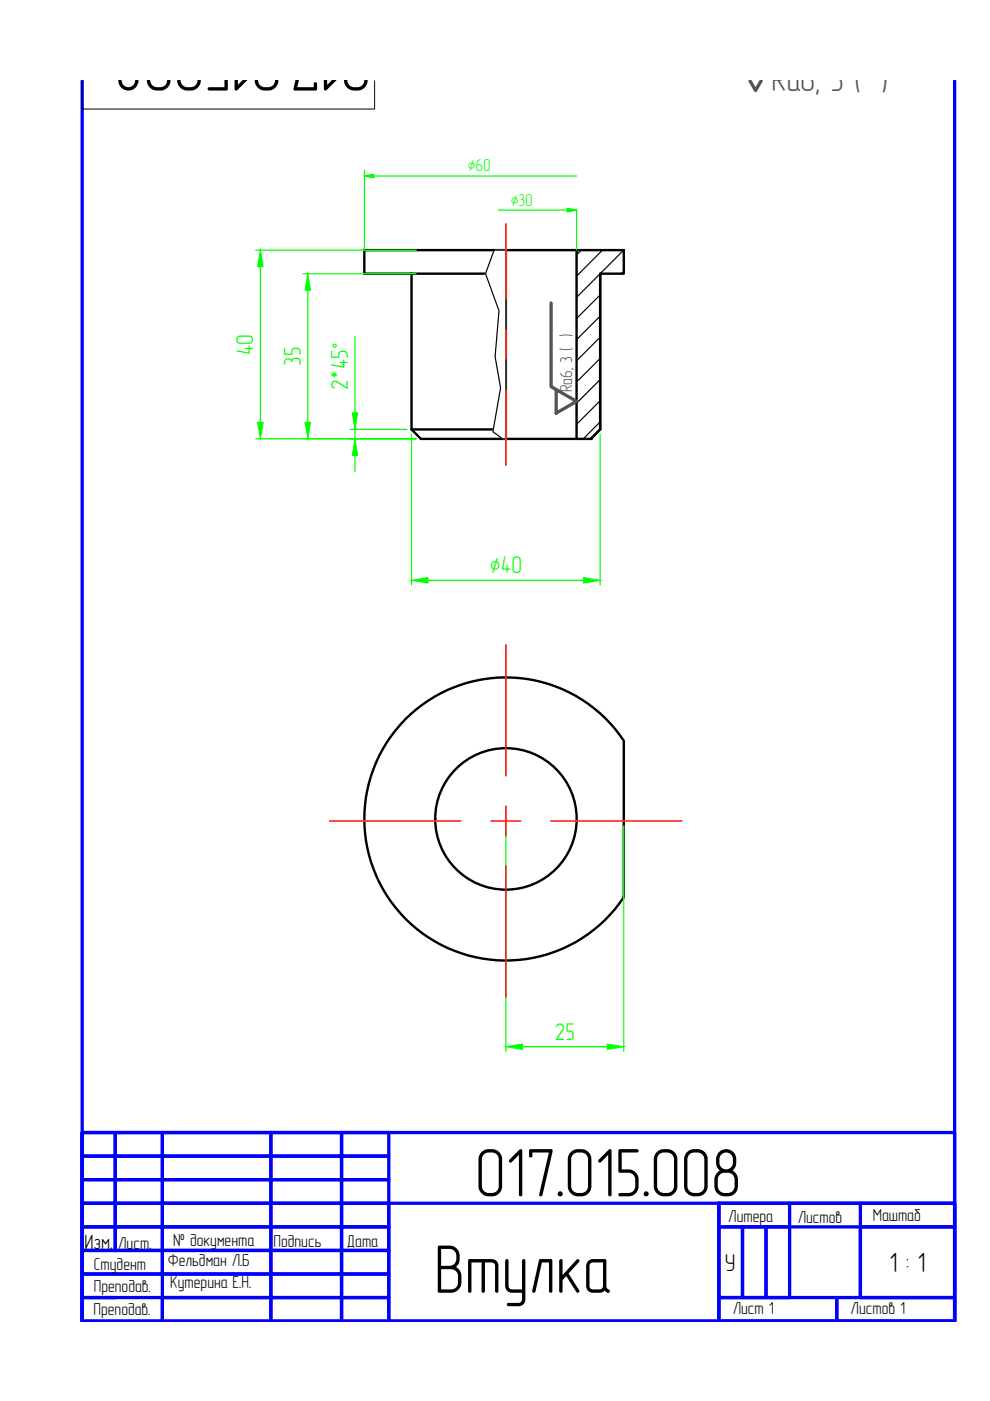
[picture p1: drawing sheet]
<svg xmlns="http://www.w3.org/2000/svg" width="210mm" height="297mm" viewBox="0 0 210 297" stroke-linecap="round" stroke-linejoin="round" font-family="sans-serif">
<g fill="none" stroke="#000" stroke-width=".51">
<path d="M87.3 58v33M107.3 53h-30.1v5h30.1M122.2 53h10.1v5h-5.1v33l-1.9 2.1h-3.1zM122.2 53h-14.9v40.1M127.3 58v33M87.3 91l1.9 2.1h18.1M87.3 91h20M107.3 93.1h14.9M127.2 91h.1M127.3 91l-2 2.1M86 152.5a30 30 0 0 1 46.3 4.5v33.2a30 30 0 0 1-44 6.7 30 30 0 0 1-2.3-44.4z"/>
<circle cx="107.3" cy="173.6" r="15"/>
</g>
<circle cx="125.3" cy="93.1" r=".25" fill="#000"/>
<!-- layer: 0 -->
<g fill="#fff" stroke="#fff" stroke-width=".21">
<path d="M107.3 53v40l-1.5-27.1z"/>
<path d="M104.5 91.5l2.1 1.5h.7zM106.1 82.2l1.2 10.8-2.8-1.5z"/>
<path d="M105.8 65.9l-.8 9.7 1.1 6.6zM105.8 65.9l1.5 27.1-1.2-10.8z"/>
<path d="M107.3 53l-1.5 12.9-2.9-7.9zM104.8 53l-1.9 5 4.4-5z"/>
</g>
<path d="M104.8 53h2.5v40h-.7l-2.1-1.5 1.6-9.3-1.1-6.6 .8-9.7-2.9-7.9z" fill="none" stroke="#000" stroke-width=".25"/>
<!-- layer: AM_5 -->
<g fill="none" stroke="#0f0" stroke-width=".25">
<path d="M54.2 53h34.1M55.2 56.5v33M64.3 58h24M65.3 61.5v28M75.3 71.4v16.1M54.2 93h34.1M74.3 91h12M75.3 91v2M75.3 96.5v3.5M87.3 92v32M127.2 92v32M90.7 123h33"/>
<path d="M107.3 175.1v47.8M132.3 175.1v47.8M110.8 221.9h18"/>
</g>
<g fill="#0f0" stroke="#0f0" stroke-width=".21">
<path d="M75.3 93l.5 3.5h-1.1z"/>
<path d="M74.7 87.5h1.1l-.5 3.5z"/>
<path d="M64.7 89.5h1.1l-.5 3.5z"/>
<path d="M65.3 58l.5 3.5h-1.1z"/>
<path d="M54.6 89.5h1.2l-.6 3.5z"/>
<path d="M55.2 53l.6 3.5h-1.2z"/>
<path d="M107.3 221.9l3.5-.6v1.2z"/>
<path d="M128.8 221.3l3.5 .6-3.5 .6z"/>
<path d="M87.3 123l3.4-.5v1.1z"/>
<path d="M123.7 122.5l3.5 .5-3.5 .6z"/>
</g>
<g fill="none" stroke="#00f" stroke-width=".7">
<path d="M17.4 17.1v263v-40h185v40M202.4 17.1v263M17.4 240.1h7v5h-7zM17.4 245.1h7v5h-7zM17.4 250.1h7v5h-7zM17.4 255.1h7v5h-7zM24.4 240.1h10v5h-10zM24.4 245.1h10v5h-10zM24.4 250.1h10v5h-10zM24.4 255.1h10v5h-10zM34.4 240.1h23v5h-23zM34.4 245.1h23v5h-23z"/>
<path d="M34.4 250.1h23v5h-23zM34.4 255.1h23v5h-23zM57.4 240.1h15v5h-15zM57.4 245.1h15v5h-15zM57.4 250.1h15v5h-15zM57.4 255.1h15v5h-15zM72.4 240.1h10v5h-10zM72.4 245.1h10v5h-10zM72.4 250.1h10v5h-10zM72.4 255.1h10v5h-10zM82.4 255.1h70v25h-70zM152.4 255.1h50v25h-50z"/>
<path d="M152.4 255.1h50v5h-50zM167.4 255.1v5M182.4 255.1v20M17.4 260.1h7v5h-7zM17.4 265.1h17v5h-17zM17.4 275.1h17v5h-17zM24.4 260.1h10v5h-10zM34.4 260.1h23v5h-23zM34.4 265.1h23v5h-23zM34.4 270.1h-17v5h7M34.4 270.1h23v5h-23zM34.4 275.1h23v5h-23z"/>
<path d="M57.4 260.1h15v5h-15zM57.4 265.1h15v5h-15zM57.4 270.1h15v5h-15zM57.4 275.1h15v5h-15zM72.4 260.1h10v5h-10zM72.4 265.1h10v5h-10zM72.4 270.1h10v5h-10zM72.4 275.1h10v5h-10zM152.4 275.1h25v5h-25zM152.4 260.1h5v15h-5zM157.4 260.1h5v15h-5zM162.4 260.1h5v15h-5z"/>
<path d="M177.4 275.1h25v5h-25zM182.4 260.1h20v15h-20zM17.4 280.1h185"/>
</g>
<path d="M107.3 47.4v16.1M107.3 69.9v6.3M107.3 82.6v16M107.3 136.7v27.8M69.9 174.1h27.8M104.1 174.1h6.3M107.3 170.9v6.3M116.8 174.1h27.8M107.3 183.6v27.8" fill="none" stroke="#f00" stroke-width=".3"/>
<path d="M77.3 37.3l1.9-.3v.7zM77.3 36.1v16.9M79.2 37.3h43M105.6 44.5h14.7M120.3 44.2l1.9 .3-1.9 .4zM122.2 44.5v8.5" fill="none" stroke="#0f0" stroke-width=".25"/>
<g fill="#0f0" stroke="#0f0" stroke-width=".21">
<path d="M77.3 37.3l1.9-.3v.3zM77.3 37.3l1.9 .4v-.4z"/>
<path d="M120.3 44.2l1.9 .3h-1.9zM120.3 44.5v.4l1.9-.4z"/>
</g>
<path d="M123.3 53l-1.1 1M127.7 53l-5.5 5.6M132.2 53l-10 10M132.3 57.5l-.6 .5M127.2 62.5l-5 5M127.2 67l-5 5M127.2 71.5l-5 5M127.2 76l-5 5M127.2 80.5l-5 5M127.2 85l-5 5M127.2 89.5l-3.5 3.5" fill="none" stroke="#000" stroke-width=".25"/>
<path d="M159 17.1l1.2 2.1 1.2-2.1M116.8 64.2v17.8l1.1 .6M117.9 82.6l4.3 2.5-4.3 2.5z" fill="none" stroke="#545454" stroke-width=".7"/>
<path d="M17.4 17.1v6h62v-6" fill="none" stroke="#000" stroke-width=".21"/>
<g font-size="14.6">
<text x="78.7" y="9.2" transform="rotate(-180 78.7 9.2)">017.015008</text>
<text x="100.7" y="253.6">017.015.008</text>
<text x="92.1" y="274.1">Втулка</text>
</g>
<text font-size="7.3" fill="#545454" x="163.6" y="19.2">Ra6, 3 ( )</text>
<text font-size="5.9" x="188.6" y="269.6">1 : 1</text>
<g font-size="5.1" fill="#0f0">
<text x="53.7" y="75.3" transform="rotate(-90 53.7 75.3)">40</text>
<text x="63.8" y="77.5" transform="rotate(-90 63.8 77.5)">35</text>
<text x="73.8" y="82.8" transform="rotate(-90 73.8 82.8)">2*45°</text>
<text x="103.9" y="121.5">∅40</text>
<text x="117.6" y="220.4">25</text>
</g>
<text font-size="5.1" x="153.7" y="269.4">У</text>
<text font-size="4.4" x="17.9" y="264.9">Изм.</text>
<g font-size="3.7" fill="#0f0">
<text x="99.2" y="36.4">∅60</text>
<text x="108.3" y="43.6">∅30</text>
</g>
<text font-size="3.7" fill="#545454" x="121.3" y="83.2" transform="rotate(-90 121.3 83.2)">Ra6, 3 ( )</text>
<g font-size="3.7">
<text x="154.4" y="259">Литера</text>
<text x="169.1" y="259.3">Листов</text>
<text x="185" y="258.9">Маштаб</text>
<text x="19.9" y="269.3">Студент</text>
<text x="25.1" y="264.9">Лист.</text>
<text x="35.6" y="268.4">Фельдман Л.Б</text>
<text x="36.7" y="264.2">№ документа</text>
<text x="58" y="264.5">Подпись</text>
<text x="73.5" y="264.5">Дата</text>
<text x="19.9" y="273.9">Преподав.</text>
<text x="36.1" y="273.1">Кутерина Е.Н.</text>
<text x="19.8" y="278.8">Преподав.</text>
<text x="155.3" y="278.6">Лист 1</text>
<text x="180.3" y="278.6">Листов 1</text>
</g>
</svg>
